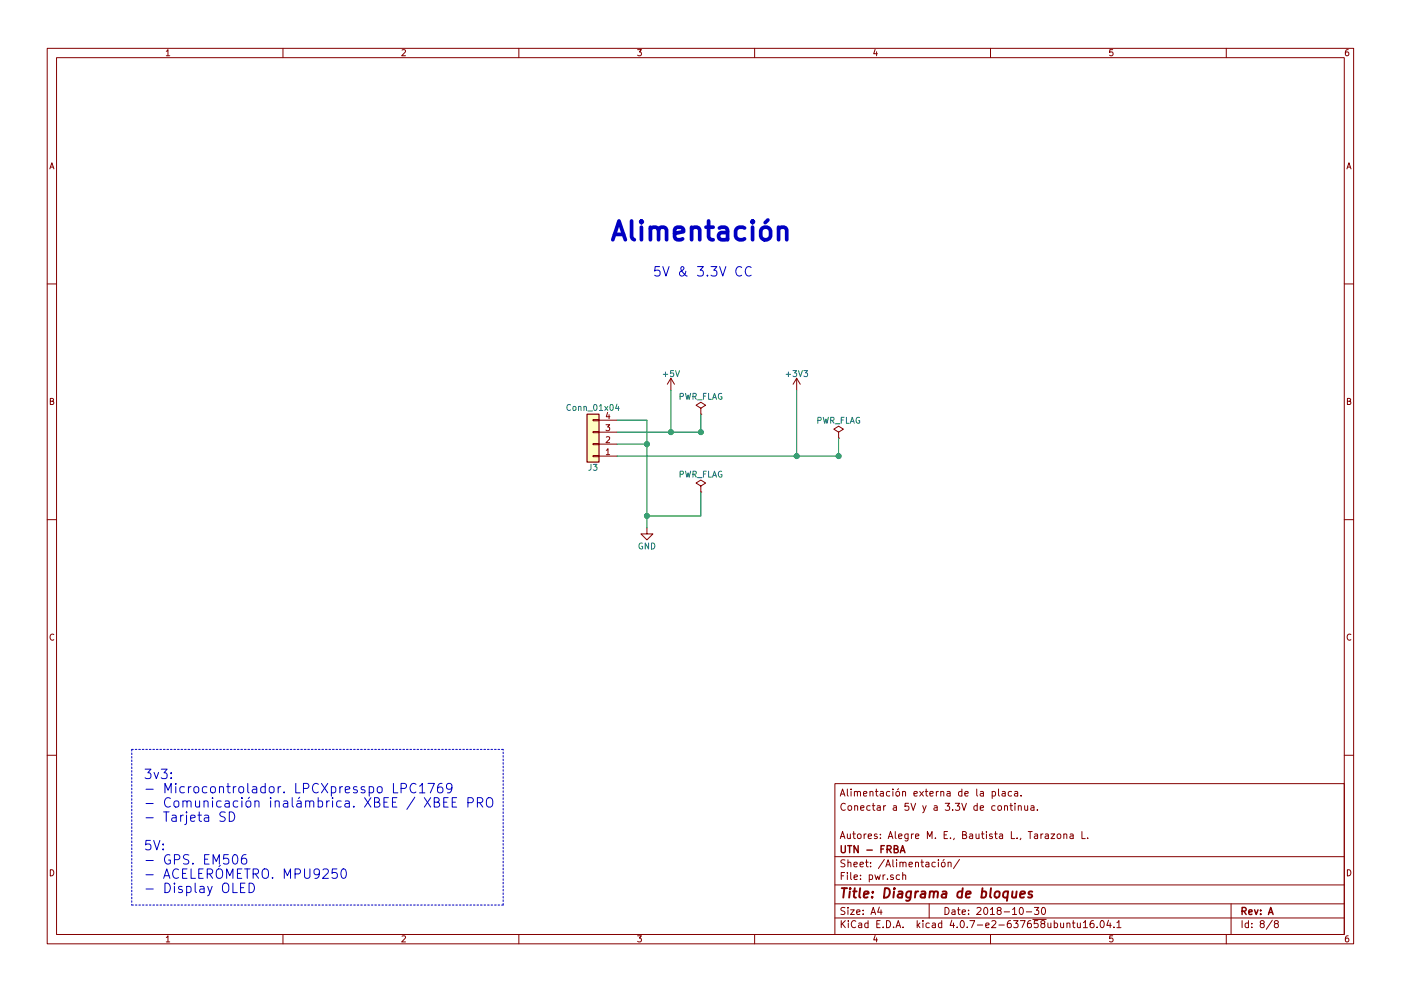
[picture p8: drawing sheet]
EESchema Schematic File Version 2
LIBS:power
LIBS:device
LIBS:switches
LIBS:relays
LIBS:motors
LIBS:transistors
LIBS:conn
LIBS:linear
LIBS:regul
LIBS:74xx
LIBS:cmos4000
LIBS:adc-dac
LIBS:memory
LIBS:xilinx
LIBS:microcontrollers
LIBS:dsp
LIBS:microchip
LIBS:analog_switches
LIBS:motorola
LIBS:texas
LIBS:intel
LIBS:audio
LIBS:interface
LIBS:digital-audio
LIBS:philips
LIBS:display
LIBS:cypress
LIBS:siliconi
LIBS:opto
LIBS:atmel
LIBS:contrib
LIBS:valves
LIBS:dk_RF-Transceiver-Modules
LIBS:acc_mpu6050_gy521_board
LIBS:lpcxpresso_lpc1769_revb
LIBS:gps_em506
LIBS:acc_mpu9250_board
LIBS:pbase-cache
EELAYER 25 0
EELAYER END
$Descr A4 11693 8268
encoding utf-8
Sheet 8 8
Title "Diagrama de bloques "
Date "2018-10-30"
Rev "A"
Comp "UTN - FRBA"
Comment1 "Autores: Alegre M. E., Bautista L., Tarazona L."
Comment2 ""
Comment3 "Conectar a 5V y a 3.3V de continua."
Comment4 "Alimentación externa de la placa."
$EndDescr
Text Notes 5100 2000 0    157  ~ 31
Alimentación\n
$Comp
L Conn_01x04 J3
U 1 1
P 4950 3700
F 0 "J3" H 4950 3900 50  0000 C CNN
F 1 "Conn_01x04" H 4950 3400 50  0000 C CNN
F 2 "Socket_Strips:Socket_Strip_Straight_1x04_Pitch2.54mm" H 4950 3700 50  0001 C CNN
F 3 "" H 4950 3700 50  0001 C CNN
	1    4950 3700
	-1   0    0    1   
$EndComp
$Comp
L GND #PWR022
U 1 1
P 5400 4400
F 0 "#PWR022" H 5400 4150 50  0001 C CNN
F 1 "GND" H 5400 4250 50  0000 C CNN
F 2 "" H 5400 4400 50  0001 C CNN
F 3 "" H 5400 4400 50  0001 C CNN
	1    5400 4400
	1    0    0    -1  
$EndComp
$Comp
L +5V #PWR023
U 1 1
P 5600 3250
F 0 "#PWR023" H 5600 3100 50  0001 C CNN
F 1 "+5V" H 5600 3390 50  0000 C CNN
F 2 "" H 5600 3250 50  0001 C CNN
F 3 "" H 5600 3250 50  0001 C CNN
	1    5600 3250
	1    0    0    -1  
$EndComp
$Comp
L +3V3 #PWR024
U 1 1
P 6650 3250
F 0 "#PWR024" H 6650 3100 50  0001 C CNN
F 1 "+3V3" H 6650 3390 50  0000 C CNN
F 2 "" H 6650 3250 50  0001 C CNN
F 3 "" H 6650 3250 50  0001 C CNN
	1    6650 3250
	1    0    0    -1  
$EndComp
$Comp
L PWR_FLAG #FLG025
U 1 1
P 5850 3450
F 0 "#FLG025" H 5850 3525 50  0001 C CNN
F 1 "PWR_FLAG" H 5850 3600 50  0000 C CNN
F 2 "" H 5850 3450 50  0001 C CNN
F 3 "" H 5850 3450 50  0001 C CNN
	1    5850 3450
	1    0    0    -1  
$EndComp
$Comp
L PWR_FLAG #FLG026
U 1 1
P 7000 3650
F 0 "#FLG026" H 7000 3725 50  0001 C CNN
F 1 "PWR_FLAG" H 7000 3800 50  0000 C CNN
F 2 "" H 7000 3650 50  0001 C CNN
F 3 "" H 7000 3650 50  0001 C CNN
	1    7000 3650
	1    0    0    -1  
$EndComp
$Comp
L PWR_FLAG #FLG027
U 1 1
P 5850 4100
F 0 "#FLG027" H 5850 4175 50  0001 C CNN
F 1 "PWR_FLAG" H 5850 4250 50  0000 C CNN
F 2 "" H 5850 4100 50  0001 C CNN
F 3 "" H 5850 4100 50  0001 C CNN
	1    5850 4100
	1    0    0    -1  
$EndComp
Wire Wire Line
	6650 3250 6650 3800
Wire Wire Line
	5600 3600 5600 3250
Wire Wire Line
	5850 3600 5850 3450
Wire Wire Line
	7000 3800 7000 3650
Wire Wire Line
	5850 4300 5850 4100
Wire Wire Line
	5150 3500 5400 3500
Wire Wire Line
	5400 3500 5400 4400
Wire Wire Line
	5150 3700 5400 3700
Connection ~ 5400 3700
Connection ~ 5400 4300
Connection ~ 5600 3600
Connection ~ 6650 3800
Connection ~ 7000 3800
Connection ~ 5850 3600
Wire Wire Line
	5850 4300 5400 4300
Wire Wire Line
	5850 3600 5150 3600
Wire Wire Line
	7000 3800 5150 3800
Text Notes 5450 2300 0    79   ~ 0
5V & 3.3V CC
Text Notes 1200 7450 0    79   ~ 0
3v3:\n- Microcontrolador. LPCXpresspo LPC1769 \n- Comunicación inalámbrica. XBEE / XBEE PRO\n- Tarjeta SD\n\n5V:\n- GPS. EM506\n- ACELERÓMETRO. MPU9250\n- Display OLED
Wire Notes Line
	1100 6250 1100 7550
Wire Notes Line
	1100 7550 4200 7550
Wire Notes Line
	4200 7550 4200 6250
Wire Notes Line
	4200 6250 1100 6250
$EndSCHEMATC
